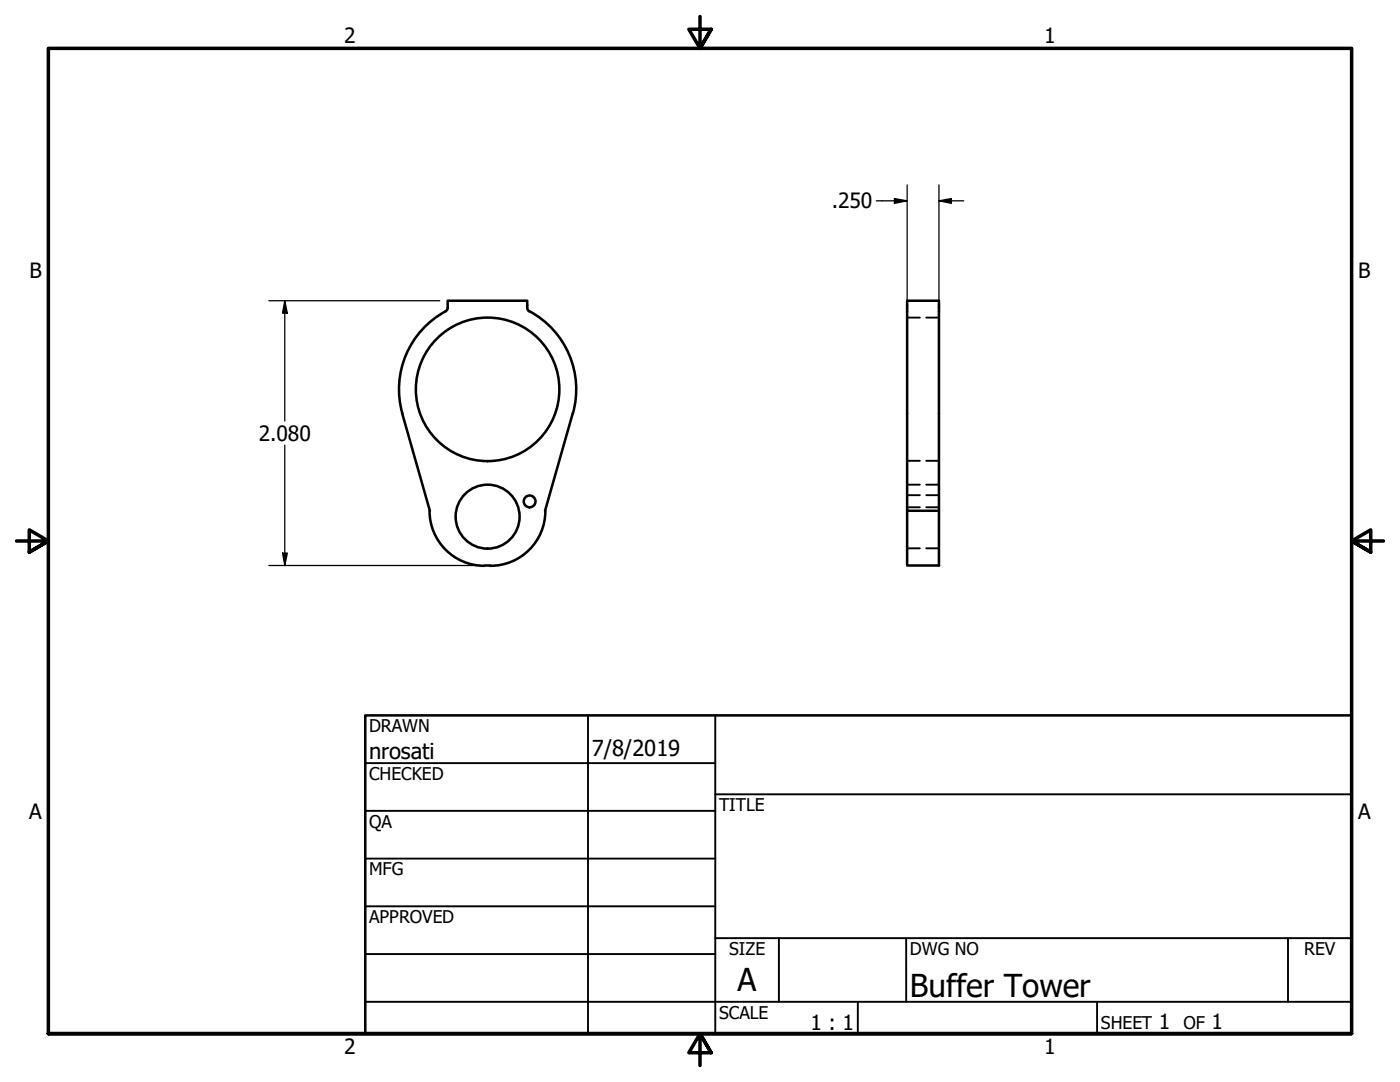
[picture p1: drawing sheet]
<svg xmlns="http://www.w3.org/2000/svg" width="279mm" height="216mm" viewBox="0 0 279 216" stroke-linecap="round" stroke-linejoin="round" font-family="sans-serif">
<!-- layer: Visible (ANSI) -->
<g fill="none" stroke="#000" stroke-width=".51">
<path d="M89 62.1a1.01 1.01 0 0 0 .3-1.2v-.9h15.9a2.79 2.79 0 0 0 .2 2l.2 .1M89 62.1a17.7 17.7 0 0 0-8.7 20.4M105.7 62.1a17.7 17.7 0 0 1 8.6 20.4M80.3 82.5l5.5 19.4M114.3 82.5l-5.5 19.4M85.7 101.9a11 11 0 0 0 11 11M96.7 112.8h1.2M108.8 102a11 11 0 0 1-10.9 10.9M181 101.9v10.9h6.4v-10.9h-6.4v-41.9h6.4v41.9"/>
<circle cx="97.3" cy="77.7" r="14.3"/>
<circle cx="97.3" cy="103.1" r="6.4"/>
<circle cx="105.7" cy="100" r="1.17"/>
</g>
<!-- layer: Hidden (ANSI) -->
<path d="M181 63.4h2.6M184.8 63.4h2.6M181 91.9h2.6M181 96.7h2.6M181 98.8h2.6M184.8 91.9h2.6M184.8 96.7h2.6M184.8 98.8h2.6M181 109.4h2.6M181 101.2h2.6M184.8 109.4h2.6M184.8 101.2h2.6" fill="none" stroke="#000" stroke-width=".38"/>
<!-- layer: Border (ANSI) -->
<path d="M139.7 3.3v6.4l-2.2-3.9h4.4l-2.2 3.9 2.2-3.9M3.3 107.9h6.4l-3.9-2.2v4.5l3.9-2.3-3.9 2.3M276.1 107.9h-6.4l3.9-2.2v4.5l-3.9-2.3 3.9 2.3M9.7 206.2v-196.5h260v196.5h-260h260M141.9 210.1l-2.2-3.9 2.2 3.9h-4.4l2.2-3.9v6.4" fill="none" stroke="#000" stroke-width=".7"/>
<!-- layer: Title (ANSI) -->
<g fill="none" stroke="#000" stroke-width=".38">
<path d="M72.9 152.3h69.8M117.3 142.7v63.5M142.7 158.5h127M142.7 142.7v63.5M72.9 161.8h69.8M72.9 171.3h69.8M72.9 199.9h196.8M72.9 180.8h69.8M72.9 190.4h69.8M142.7 187.2h127M155.4 187.2v12.7M171.2 199.9v6.3"/>
<path d="M180.8 187.2v12.7M218.9 199.9v6.3M257 187.2v12.7"/>
</g>
<path d="M72.9 142.7h196.8v63.5h-196.8z" fill="none" stroke="#000" stroke-width=".51"/>
<!-- layer: Dimension (ANSI) -->
<path d="M178.5 39.6l2.5 .5-2.5 .5zM181 36.9v23.6M187.4 36.9v23.6M174.9 40.1h6.1M187.4 40.1l2.5-.5v1zM187.4 40.1h4.9M53.7 60h34.1M56.8 60l.5 2.5h-.9zM56.8 60v24M56.8 88.8v24M53.7 112.8h41.4M56.4 110.4h.9l-.5 2.4z" fill="none" stroke="#000" stroke-width=".25"/>
<g fill="#000">
<path d="M187.4 40.1l2.5-.5v1z" fill-rule="evenodd"/>
<path d="M178.5 39.6l2.5 .5-2.5 .5z" fill-rule="evenodd"/>
<path d="M56.8 60l.5 2.5h-.9z" fill-rule="evenodd"/>
<path d="M56.4 110.4h.9l-.5 2.4z" fill-rule="evenodd"/>
</g>
<g font-size="6.3">
<text x="147.2" y="197.7">A</text>
<text x="181.6" y="199">Buffer Tower</text>
</g>
<g font-size="4.4">
<text x="73.7" y="151.4">nrosati</text>
<text x="118.1" y="150.8">7/8/2019</text>
</g>
<g font-size="4.2">
<text x="68.7" y="8.6">2</text>
<text x="208.4" y="8.6">1</text>
<text x="166" y="41.6">.250</text>
<text x="5.9" y="55.5">B</text>
<text x="271.1" y="55.5">B</text>
<text x="51.6" y="87.9">2.080</text>
<text x="5.8" y="163.4">A</text>
<text x="271" y="163.4">A</text>
<text x="161.7" y="205.5">1 : 1</text>
<text x="231.3" y="205.4">1</text>
<text x="241.8" y="205.4">1</text>
<text x="68.7" y="210.3">2</text>
<text x="208.4" y="210.3">1</text>
</g>
<g font-size="3.5">
<text x="73.7" y="146">DRAWN</text>
<text x="73.7" y="155.6">CHECKED</text>
<text x="143.5" y="161.8">TITLE</text>
<text x="73.7" y="165.2">QA</text>
<text x="73.7" y="174.7">MFG</text>
<text x="73.7" y="184.2">APPROVED</text>
<text x="145.5" y="190.6">SIZE</text>
<text x="181.6" y="190.6">DWG NO</text>
<text x="260.3" y="190.5">REV</text>
<text x="143.5" y="203.3">SCALE</text>
<text x="219.7" y="205.4">SHEET</text>
<text x="236.2" y="205.4">OF</text>
</g>
</svg>
